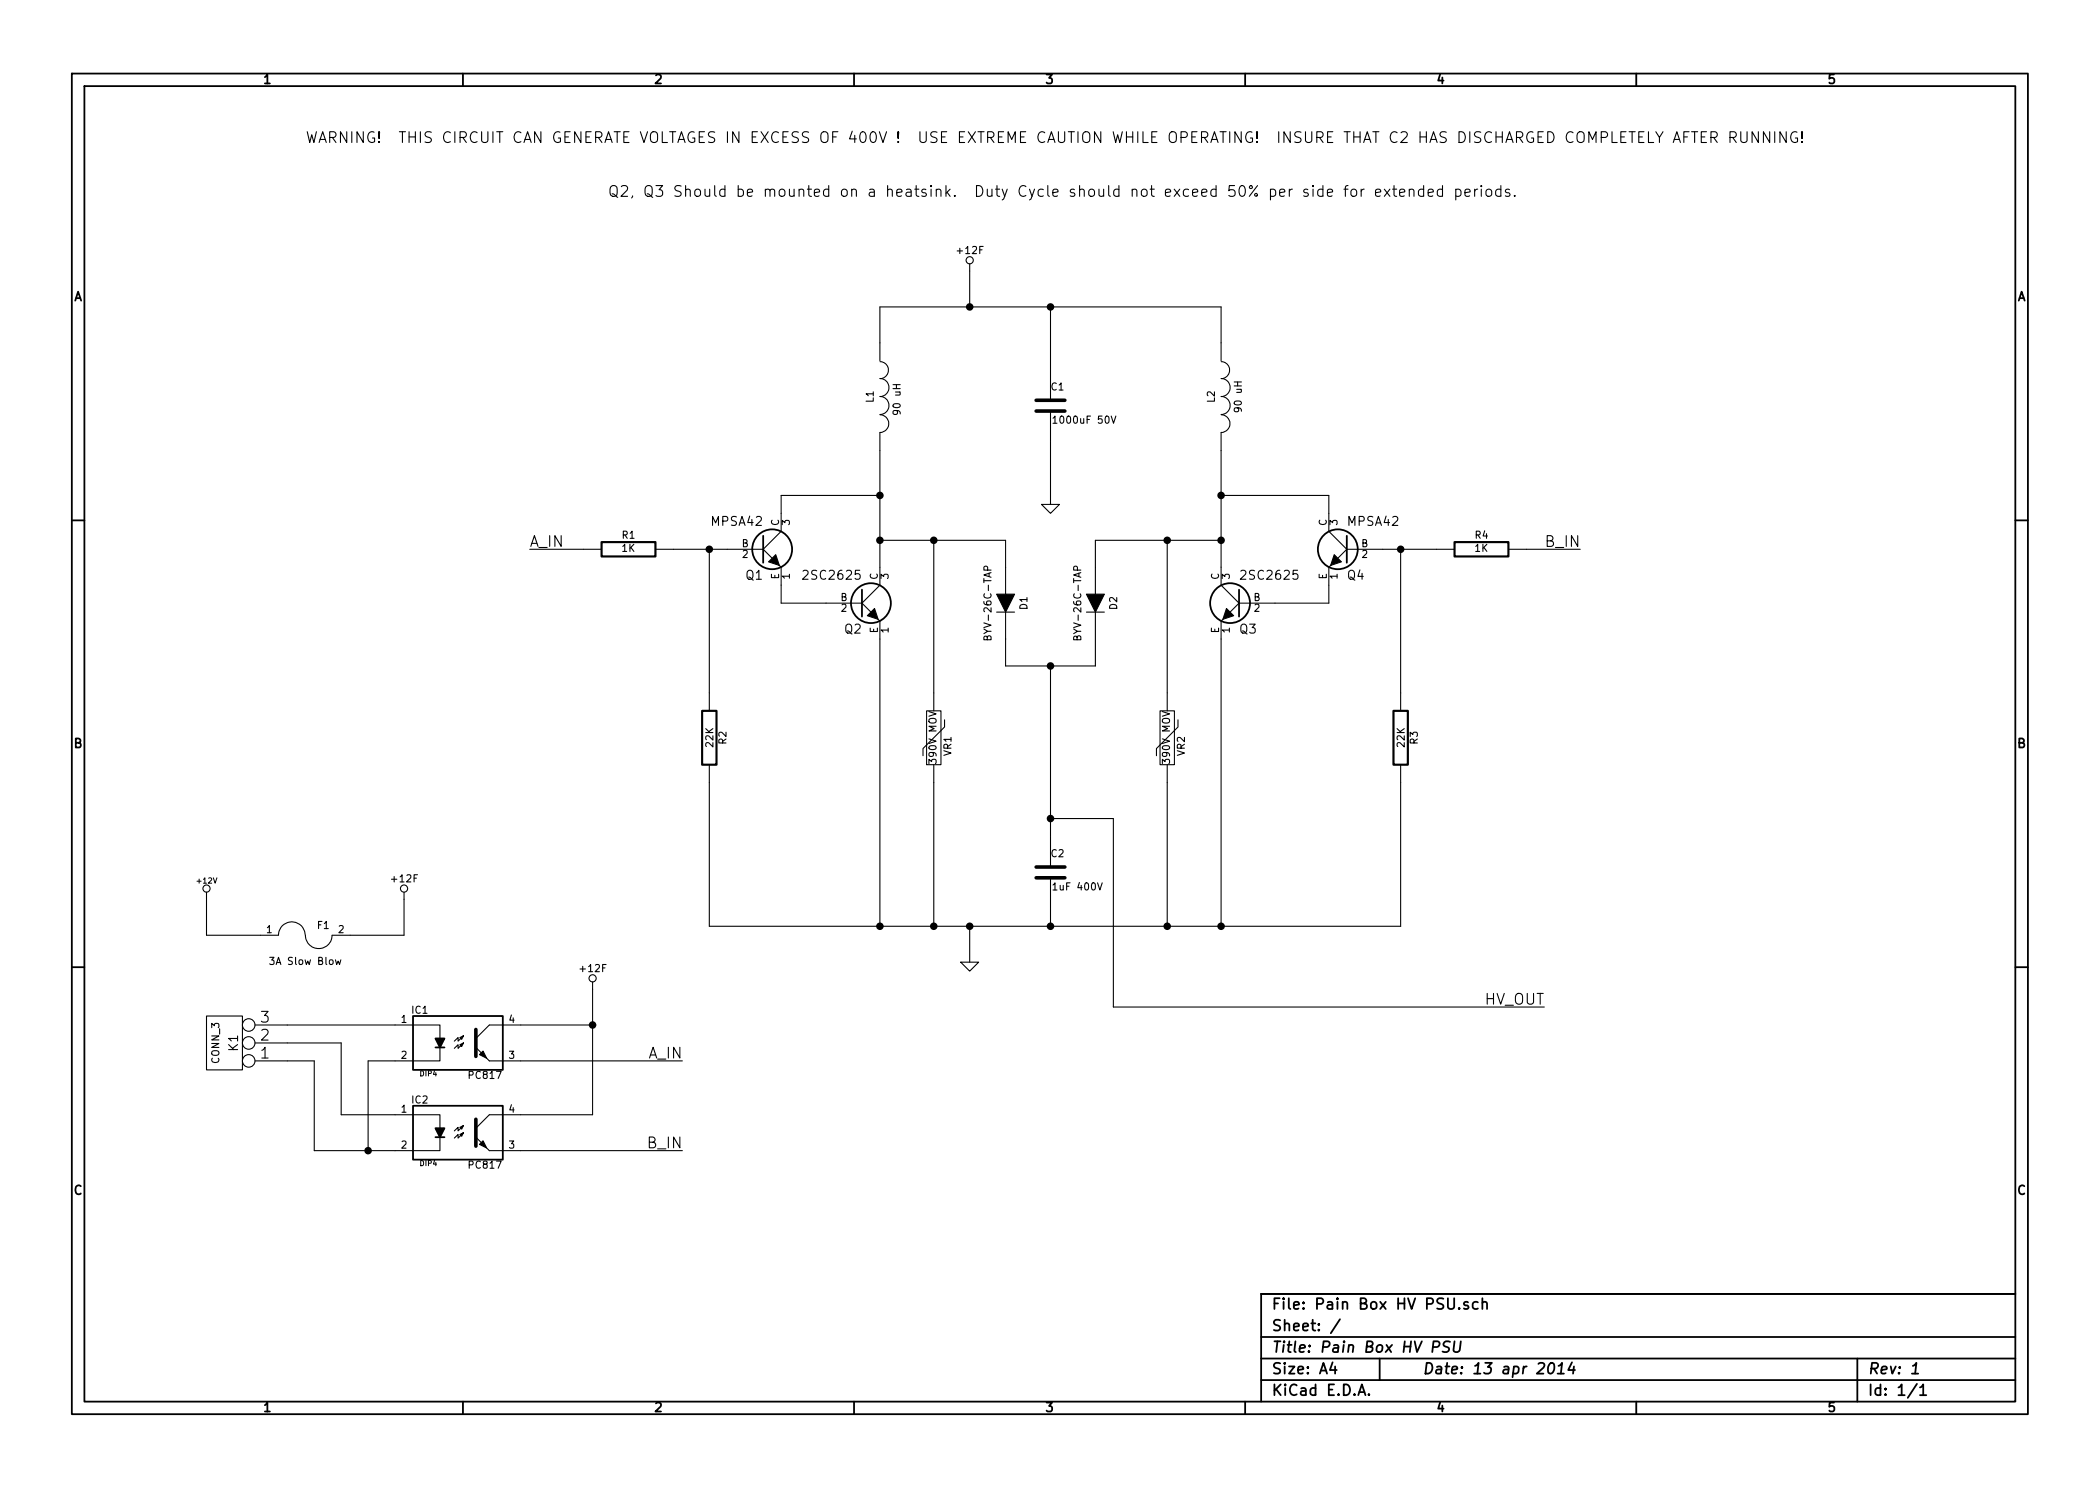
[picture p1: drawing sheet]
EESchema Schematic File Version 2
LIBS:power
LIBS:device
LIBS:transistors
LIBS:conn
LIBS:linear
LIBS:regul
LIBS:74xx
LIBS:cmos4000
LIBS:adc-dac
LIBS:memory
LIBS:xilinx
LIBS:special
LIBS:microcontrollers
LIBS:dsp
LIBS:microchip
LIBS:analog_switches
LIBS:motorola
LIBS:texas
LIBS:intel
LIBS:audio
LIBS:interface
LIBS:digital-audio
LIBS:philips
LIBS:display
LIBS:cypress
LIBS:siliconi
LIBS:opto
LIBS:atmel
LIBS:contrib
LIBS:valves
LIBS:Pain Box-cache
EELAYER 27 0
EELAYER END
$Descr A4 11693 8268
encoding utf-8
Sheet 1 1
Title "Pain Box HV PSU"
Date "13 apr 2014"
Rev "1"
Comp ""
Comment1 ""
Comment2 ""
Comment3 ""
Comment4 ""
$EndDescr
$Comp
L NPN Q2
U 1 1
P 4800 3350
F 0 "Q2" H 4800 3200 50  0000 R CNN
F 1 "2SC2625" H 4800 3500 50  0000 R CNN
F 2 "~" H 4800 3350 60  0000 C CNN
F 3 "~" H 4800 3350 60  0000 C CNN
	1    4800 3350
	1    0    0    -1  
$EndComp
$Comp
L NPN Q3
U 1 1
P 6900 3350
F 0 "Q3" H 6900 3200 50  0000 R CNN
F 1 "2SC2625" H 6900 3500 50  0000 R CNN
F 2 "~" H 6900 3350 60  0000 C CNN
F 3 "~" H 6900 3350 60  0000 C CNN
	1    6900 3350
	-1   0    0    -1  
$EndComp
$Comp
L INDUCTOR L1
U 1 1
P 4900 2200
F 0 "L1" V 4850 2200 40  0000 C CNN
F 1 "90 uH " V 5000 2200 40  0000 C CNN
F 2 "~" H 4900 2200 60  0000 C CNN
F 3 "~" H 4900 2200 60  0000 C CNN
	1    4900 2200
	1    0    0    -1  
$EndComp
$Comp
L INDUCTOR L2
U 1 1
P 6800 2200
F 0 "L2" V 6750 2200 40  0000 C CNN
F 1 "90 uH" V 6900 2200 40  0000 C CNN
F 2 "~" H 6800 2200 60  0000 C CNN
F 3 "~" H 6800 2200 60  0000 C CNN
	1    6800 2200
	1    0    0    -1  
$EndComp
$Comp
L NPN Q1
U 1 1
P 4250 3050
F 0 "Q1" H 4250 2900 50  0000 R CNN
F 1 "MPSA42" H 4250 3200 50  0000 R CNN
F 2 "~" H 4250 3050 60  0000 C CNN
F 3 "~" H 4250 3050 60  0000 C CNN
	1    4250 3050
	1    0    0    -1  
$EndComp
$Comp
L DIODE D1
U 1 1
P 5600 3350
F 0 "D1" H 5600 3450 40  0000 C CNN
F 1 "BYV-26C-TAP" H 5600 3250 40  0000 C CNN
F 2 "~" H 5600 3350 60  0000 C CNN
F 3 "~" H 5600 3350 60  0000 C CNN
	1    5600 3350
	0    1    1    0   
$EndComp
$Comp
L C C2
U 1 1
P 5850 4850
F 0 "C2" H 5850 4950 40  0000 L CNN
F 1 "1uF 400V" H 5856 4765 40  0000 L CNN
F 2 "~" H 5888 4700 30  0000 C CNN
F 3 "~" H 5850 4850 60  0000 C CNN
	1    5850 4850
	1    0    0    -1  
$EndComp
$Comp
L R R3
U 1 1
P 7800 4100
F 0 "R3" V 7880 4100 40  0000 C CNN
F 1 "22K" V 7807 4101 40  0000 C CNN
F 2 "~" V 7730 4100 30  0000 C CNN
F 3 "~" H 7800 4100 30  0000 C CNN
	1    7800 4100
	1    0    0    -1  
$EndComp
$Comp
L R R4
U 1 1
P 8250 3050
F 0 "R4" V 8330 3050 40  0000 C CNN
F 1 "1K" V 8257 3051 40  0000 C CNN
F 2 "~" V 8180 3050 30  0000 C CNN
F 3 "~" H 8250 3050 30  0000 C CNN
	1    8250 3050
	0    -1   -1   0   
$EndComp
$Comp
L R R2
U 1 1
P 3950 4100
F 0 "R2" V 4030 4100 40  0000 C CNN
F 1 "22K" V 3957 4101 40  0000 C CNN
F 2 "~" V 3880 4100 30  0000 C CNN
F 3 "~" H 3950 4100 30  0000 C CNN
	1    3950 4100
	1    0    0    -1  
$EndComp
$Comp
L R R1
U 1 1
P 3500 3050
F 0 "R1" V 3580 3050 40  0000 C CNN
F 1 "1K" V 3507 3051 40  0000 C CNN
F 2 "~" V 3430 3050 30  0000 C CNN
F 3 "~" H 3500 3050 30  0000 C CNN
	1    3500 3050
	0    -1   -1   0   
$EndComp
$Comp
L C C1
U 1 1
P 5850 2250
F 0 "C1" H 5850 2350 40  0000 L CNN
F 1 "1000uF 50V" H 5856 2165 40  0000 L CNN
F 2 "~" H 5888 2100 30  0000 C CNN
F 3 "~" H 5850 2250 60  0000 C CNN
	1    5850 2250
	1    0    0    -1  
$EndComp
$Comp
L NPN Q4
U 1 1
P 7500 3050
F 0 "Q4" H 7500 2900 50  0000 R CNN
F 1 "MPSA42" H 7500 3200 50  0000 R CNN
F 2 "~" H 7500 3050 60  0000 C CNN
F 3 "~" H 7500 3050 60  0000 C CNN
	1    7500 3050
	-1   0    0    -1  
$EndComp
$Comp
L GND #PWR6
U 1 1
P 5850 2800
F 0 "#PWR6" H 5850 2800 30  0001 C CNN
F 1 "GND" H 5850 2730 30  0001 C CNN
F 2 "" H 5850 2800 60  0000 C CNN
F 3 "" H 5850 2800 60  0000 C CNN
	1    5850 2800
	1    0    0    -1  
$EndComp
$Comp
L VR VR1
U 1 1
P 5200 4100
F 0 "VR1" V 5260 4054 40  0000 C TNN
F 1 "390V MOV" V 5200 4100 40  0000 C CNN
F 2 "~" H 5200 4100 60  0000 C CNN
F 3 "~" H 5200 4100 60  0000 C CNN
	1    5200 4100
	1    0    0    -1  
$EndComp
$Comp
L VR VR2
U 1 1
P 6500 4100
F 0 "VR2" V 6560 4054 40  0000 C TNN
F 1 "390V MOV" V 6500 4100 40  0000 C CNN
F 2 "~" H 6500 4100 60  0000 C CNN
F 3 "~" H 6500 4100 60  0000 C CNN
	1    6500 4100
	1    0    0    -1  
$EndComp
Wire Wire Line
	4900 2500 4900 2750
Wire Wire Line
	4900 2750 4900 3000
Wire Wire Line
	4900 3000 4900 3150
Wire Wire Line
	6800 2500 6800 2750
Wire Wire Line
	6800 2750 6800 3000
Wire Wire Line
	6800 3000 6800 3150
Wire Wire Line
	6800 1700 6800 1900
Wire Wire Line
	4900 1700 5400 1700
Wire Wire Line
	5400 1700 5850 1700
Wire Wire Line
	5850 1700 6800 1700
Wire Wire Line
	4900 1700 4900 1900
Wire Wire Line
	5850 2050 5850 1700
Connection ~ 5850 1700
Wire Wire Line
	5600 3000 5600 3150
Wire Wire Line
	4900 3000 5200 3000
Wire Wire Line
	5200 3000 5600 3000
Connection ~ 4900 3000
Wire Wire Line
	6100 3150 6100 3000
Wire Wire Line
	6100 3000 6500 3000
Wire Wire Line
	6500 3000 6800 3000
Connection ~ 6800 3000
Wire Wire Line
	5850 2450 5850 2800
Wire Wire Line
	5600 3700 5850 3700
Wire Wire Line
	5850 3700 6100 3700
Wire Wire Line
	5600 3700 5600 3550
Wire Wire Line
	6100 3700 6100 3550
Wire Wire Line
	5850 3700 5850 4550
Wire Wire Line
	5850 4550 5850 4650
Connection ~ 5850 3700
Wire Wire Line
	3750 3050 3950 3050
Wire Wire Line
	3950 3050 4050 3050
Wire Wire Line
	7700 3050 7800 3050
Wire Wire Line
	7800 3050 8000 3050
Wire Wire Line
	7400 3250 7400 3350
Wire Wire Line
	7400 3350 7100 3350
Wire Wire Line
	4350 3250 4350 3350
Wire Wire Line
	4350 3350 4600 3350
Wire Wire Line
	7400 2850 7400 2750
Wire Wire Line
	7400 2750 6800 2750
Connection ~ 6800 2750
Wire Wire Line
	4350 2850 4350 2750
Wire Wire Line
	4350 2750 4900 2750
Connection ~ 4900 2750
Wire Wire Line
	7800 3050 7800 3850
Connection ~ 7800 3050
Wire Wire Line
	3950 3050 3950 3850
Connection ~ 3950 3050
Wire Wire Line
	3950 4350 3950 5150
Wire Wire Line
	7800 5150 7800 4350
Wire Wire Line
	3950 5150 4900 5150
Wire Wire Line
	4900 5150 5200 5150
Wire Wire Line
	5200 5150 5400 5150
Wire Wire Line
	5400 5150 5850 5150
Wire Wire Line
	5850 5150 6500 5150
Wire Wire Line
	6500 5150 6800 5150
Wire Wire Line
	6800 5150 7800 5150
Wire Wire Line
	5850 5050 5850 5150
Connection ~ 5850 5150
Wire Wire Line
	4900 3550 4900 5150
Connection ~ 4900 5150
Wire Wire Line
	6800 3550 6800 5150
Connection ~ 6800 5150
Wire Wire Line
	6500 3850 6500 3000
Connection ~ 6500 3000
Wire Wire Line
	6500 4350 6500 5150
Connection ~ 6500 5150
Wire Wire Line
	5200 4350 5200 5150
Connection ~ 5200 5150
Wire Wire Line
	5200 3850 5200 3000
Connection ~ 5200 3000
$Comp
L DIODE D2
U 1 1
P 6100 3350
F 0 "D2" H 6100 3450 40  0000 C CNN
F 1 "BYV-26C-TAP" H 6100 3250 40  0000 C CNN
F 2 "~" H 6100 3350 60  0000 C CNN
F 3 "~" H 6100 3350 60  0000 C CNN
	1    6100 3350
	0    1    1    0   
$EndComp
Wire Wire Line
	5850 4550 6200 4550
Wire Wire Line
	6200 4550 6200 5600
Wire Wire Line
	6200 5600 8600 5600
Connection ~ 5850 4550
Text Label 8600 5600 2    60   ~ 0
HV_OUT
$Comp
L GND #PWR5
U 1 1
P 5400 5350
F 0 "#PWR5" H 5400 5350 30  0001 C CNN
F 1 "GND" H 5400 5280 30  0001 C CNN
F 2 "" H 5400 5350 60  0000 C CNN
F 3 "" H 5400 5350 60  0000 C CNN
	1    5400 5350
	1    0    0    -1  
$EndComp
Wire Wire Line
	5400 5150 5400 5350
Connection ~ 5400 5150
Wire Wire Line
	8500 3050 8800 3050
Wire Wire Line
	3250 3050 2950 3050
Text Label 8800 3050 2    60   ~ 0
B_IN
Text Label 2950 3050 0    60   ~ 0
A_IN
Wire Wire Line
	5400 1500 5400 1700
Connection ~ 5400 1700
$Comp
L FUSE F1
U 1 1
P 1700 5200
F 0 "F1" H 1800 5250 40  0000 C CNN
F 1 "3A Slow Blow" H 1700 5050 40  0000 C CNN
F 2 "~" H 1700 5200 60  0000 C CNN
F 3 "~" H 1700 5200 60  0000 C CNN
	1    1700 5200
	1    0    0    -1  
$EndComp
$Comp
L +12V #PWR1
U 1 1
P 1150 5000
F 0 "#PWR1" H 1150 4950 20  0001 C CNN
F 1 "+12V" H 1150 5100 30  0000 C CNN
F 2 "" H 1150 5000 60  0000 C CNN
F 3 "" H 1150 5000 60  0000 C CNN
	1    1150 5000
	1    0    0    -1  
$EndComp
Wire Wire Line
	1150 5000 1150 5200
Wire Wire Line
	1150 5200 1450 5200
$Comp
L +12F #PWR3
U 1 1
P 2250 5000
F 0 "#PWR3" H 2250 4970 30  0001 C CNN
F 1 "+12F" H 2250 5110 40  0000 C CNN
F 2 "" H 2250 5000 60  0000 C CNN
F 3 "" H 2250 5000 60  0000 C CNN
	1    2250 5000
	1    0    0    -1  
$EndComp
Wire Wire Line
	1950 5200 2250 5200
Wire Wire Line
	2250 5200 2250 5000
$Comp
L +12F #PWR4
U 1 1
P 5400 1500
F 0 "#PWR4" H 5400 1470 30  0001 C CNN
F 1 "+12F" H 5400 1610 40  0000 C CNN
F 2 "" H 5400 1500 60  0000 C CNN
F 3 "" H 5400 1500 60  0000 C CNN
	1    5400 1500
	1    0    0    -1  
$EndComp
$Comp
L PC817 IC1
U 1 1
P 2550 5800
F 0 "IC1" H 2337 5978 40  0000 C CNN
F 1 "PC817" H 2700 5615 40  0000 C CNN
F 2 "DIP4" H 2386 5625 29  0000 C CNN
F 3 "~" H 2550 5800 60  0000 C CNN
	1    2550 5800
	1    0    0    -1  
$EndComp
$Comp
L PC817 IC2
U 1 1
P 2550 6300
F 0 "IC2" H 2337 6478 40  0000 C CNN
F 1 "PC817" H 2700 6115 40  0000 C CNN
F 2 "DIP4" H 2386 6125 29  0000 C CNN
F 3 "~" H 2550 6300 60  0000 C CNN
	1    2550 6300
	1    0    0    -1  
$EndComp
$Comp
L +12F #PWR2
U 1 1
P 3300 5500
F 0 "#PWR2" H 3300 5470 30  0001 C CNN
F 1 "+12F" H 3300 5610 40  0000 C CNN
F 2 "" H 3300 5500 60  0000 C CNN
F 3 "" H 3300 5500 60  0000 C CNN
	1    3300 5500
	1    0    0    -1  
$EndComp
Wire Wire Line
	2900 5700 3300 5700
Wire Wire Line
	3300 5500 3300 5700
Wire Wire Line
	3300 5700 3300 6200
Wire Wire Line
	3300 6200 2900 6200
Connection ~ 3300 5700
Wire Wire Line
	2900 5900 3800 5900
Wire Wire Line
	2900 6400 3800 6400
Text Label 3800 5900 2    60   ~ 0
A_IN
Text Label 3800 6400 2    60   ~ 0
B_IN
$Comp
L CONN_3 K1
U 1 1
P 1250 5800
F 0 "K1" V 1200 5800 50  0000 C CNN
F 1 "CONN_3" V 1300 5800 40  0000 C CNN
F 2 "~" H 1250 5800 60  0000 C CNN
F 3 "~" H 1250 5800 60  0000 C CNN
	1    1250 5800
	-1   0    0    1   
$EndComp
Wire Wire Line
	1600 5700 2200 5700
Wire Wire Line
	1600 5800 1900 5800
Wire Wire Line
	1900 5800 1900 6200
Wire Wire Line
	1900 6200 2200 6200
Wire Wire Line
	2200 5900 2050 5900
Wire Wire Line
	2050 5900 2050 6400
Wire Wire Line
	1750 6400 2050 6400
Wire Wire Line
	2050 6400 2200 6400
Wire Wire Line
	1750 6400 1750 5900
Wire Wire Line
	1750 5900 1600 5900
Connection ~ 2050 6400
Text Notes 8450 1100 2    60   ~ 0
Q2, Q3 Should be mounted on a heatsink.  Duty Cycle should not exceed 50% per side for extended periods.\n
Text Notes 10050 800  2    60   ~ 0
WARNING!  THIS CIRCUIT CAN GENERATE VOLTAGES IN EXCESS OF 400V !  USE EXTREME CAUTION WHILE OPERATING!  INSURE THAT C2 HAS DISCHARGED COMPLETELY AFTER RUNNING!
$EndSCHEMATC
